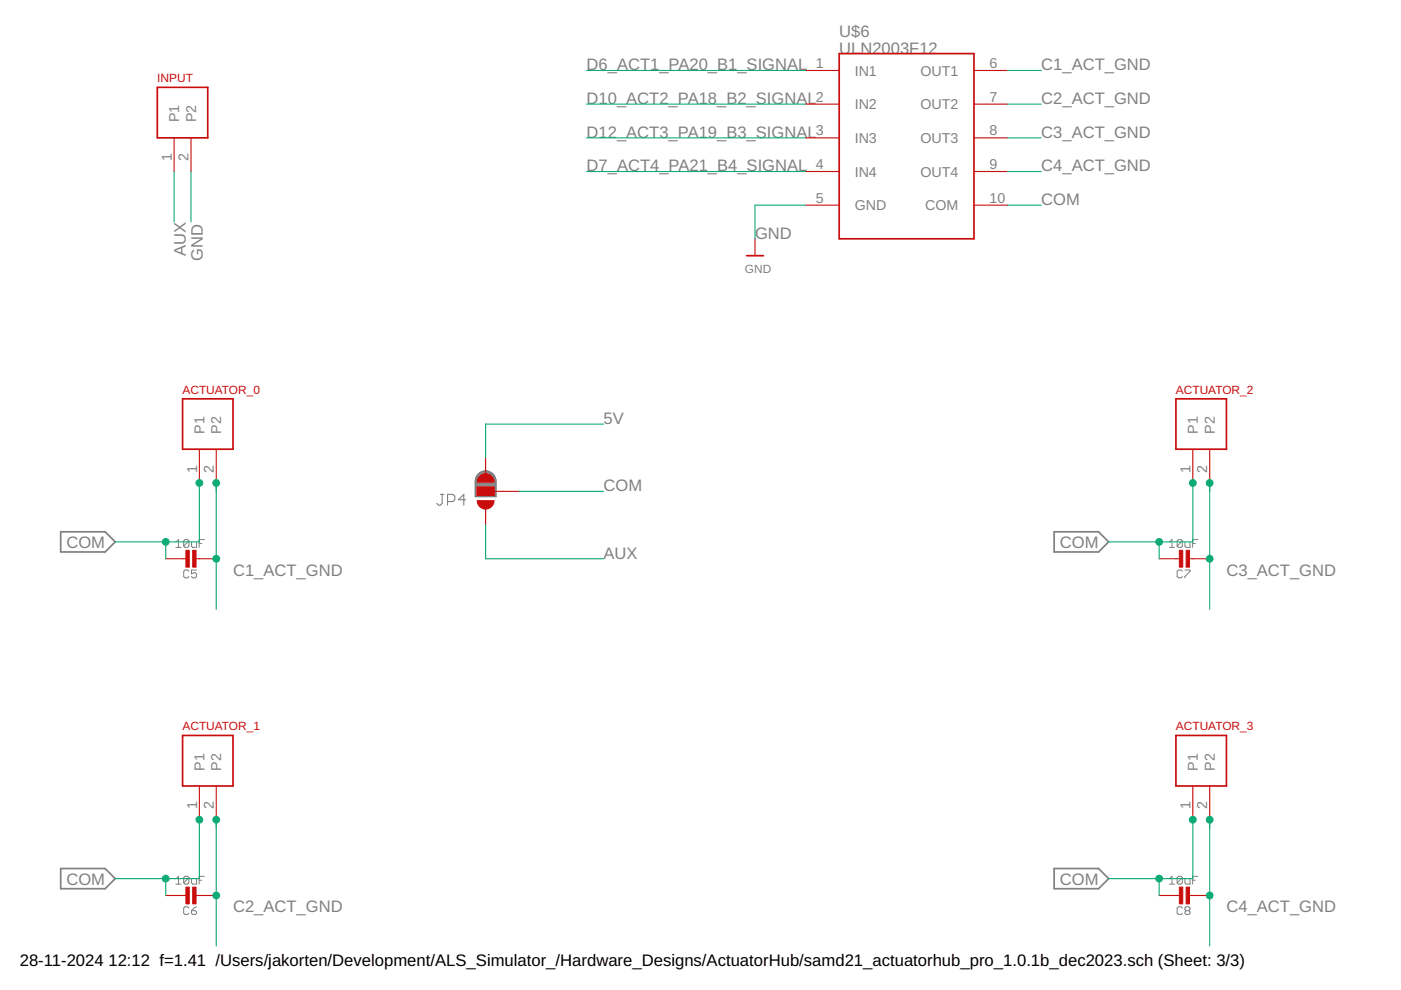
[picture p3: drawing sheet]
<svg xmlns="http://www.w3.org/2000/svg" width="297mm" height="210mm" viewBox="0 0 297 210" stroke-linecap="round" stroke-linejoin="round" font-family="sans-serif">
<g fill="none" stroke="#808080" stroke-width=".21">
<path d="M37.3 115l.5-.6v1.7M37.3 116.1h1.1M40 114.7v1.1l-.2 .3h-.6l-.3-.3M40 114.7l-.2-.3h-.6l-.3 .3v1.1M40 114.7l-1.1 1.1M40.6 115v.8l.3 .3h.8v-1.1M42.2 115.2h.6M43.3 114.4h-1.1v1.7M247.9 116.1h1.1M247.9 115l.6-.6v1.7M250.7 114.7v1.1l-.3 .3h-.5l-.3-.3M250.7 114.7l-.3-.3h-.5l-.3 .3v1.1"/>
<path d="M250.7 114.7l-1.1 1.1M251.2 115v.8l.3 .3h.8v-1.1M252.9 115.2h.5M254 114.4h-1.1v1.7M40 121.1l-.2-.2h-.6l-.3 .2v1.1l.3 .3h.6l.2-.3M41.7 120.9h-1.1v.8l.5-.3h.3l.3 .3v.5l-.3 .3h-.5l-.3-.3M250.7 121.1l-.3-.2h-.5l-.3 .2v1.1l.3 .3h.5l.3-.3M251.2 120.9h1.1v.2l-1.1 1.1v.3M37.3 186.4l.5-.6v1.7M37.3 187.5h1.1M40 186.1l-.2-.3h-.6l-.3 .3v1.1M40 192.5l-.2-.2h-.6l-.3 .2v1.1l.3 .3h.6l.2-.3"/>
<path d="M40 186.1v1.1l-.2 .3h-.6l-.3-.3M40 186.1l-1.1 1.1M40.6 186.4v.8l.3 .3h.8v-1.1M40.6 193.1h.8l.3 .3v.2l-.3 .3h-.5l-.3-.3zM41.7 192.3l-.6 .2-.5 .6M42.2 186.6h.6M43.3 185.8h-1.1v1.7M247.9 187.5h1.1M247.9 186.4l.6-.6v1.7M250.7 186.1v1.1l-.3 .3h-.5l-.3-.3M250.7 186.1l-.3-.3h-.5l-.3 .3v1.1M250.7 192.5l-.3-.2h-.5l-.3 .2v1.1l.3 .3h.5l.3-.3"/>
<path d="M250.7 186.1l-1.1 1.1M251.2 186.4v.8l.3 .3h.8v-1.1M251.5 193.1l-.3-.3v-.3l.3-.2h.5l.3 .2v.3l-.3 .3M251.5 193.1l-.3 .3v.2l.3 .3h.5l.3-.3v-.2l-.3-.3M251.5 193.1h.5M252.9 186.6h.5M254 185.8h-1.1v1.7"/>
</g>
<g fill="none" stroke="#808080" stroke-width=".36">
<path d="M102.4 100h1.1M12.9 112.8h9.4l2.1 2.1-2.1 2.1h-9.4zM100.8 105.2h4.3M100.8 104.9h4.3M100.8 104.5h4.3M100.8 104.2h4.3M100.8 103.9h4.3M100.8 103.5h4.3M100.8 103.2h4.3M100.8 102.9h4.3M100.8 102.6h4.3M100.8 102.3h4.3"/>
<path d="M100.8 101.9h4.3M100.9 101.6h4.2M101 101.3h4M101.1 100.9h3.7M101.4 100.6h3.2M101.6 100.4a2.16 2.16 0 0 1 2.3-.3 2.16 2.16 0 0 1 1.2 1.9v3.3h-4.3l.1-3.6 .2-.7zM101.7 100.3h2.5M223.5 112.8h9.4l2.2 2.1-2.2 2.1h-9.4zM12.9 184.1h9.4l2.1 2.2-2.1 2.1h-9.4zM223.5 184.1h9.4l2.2 2.2-2.2 2.1h-9.4z"/>
</g>
<path d="M93.4 104.8h.7M93.7 104.8v1.9l-.3 .4h-.4l-.4-.4M94.9 106.3h1.1l.4-.3v-.8l-.4-.4h-1.1v2.3M98.7 106h-1.5l1.1-1.2v2.3" fill="none" stroke="#808080" stroke-width=".23"/>
<g fill="none" stroke="#c90d0c" stroke-width=".23">
<path d="M170.8 14.9h7.1M206.5 14.9h7.1M36.9 29.2v7.2M40.5 29.2v7.2M170.8 29.2h7.1M170.8 22.1h7.1M170.8 36.4h7.1M206.5 29.2h7.1M206.5 22.1h7.1M206.5 36.4h7.1M160.1 50.6v3.6M170.8 43.5h7.1"/>
<path d="M206.5 43.5h7.1M42.3 95.2v7.2M45.8 95.2v7.2M103 97v3.6M252.9 95.2v7.2M256.5 95.2v7.2M35.1 118.5h4.7M41.2 118.5h4.6M101.2 103.3h3.6v1.8h-3.6zM103 107.8v3.5M104.8 104.2h5.3M245.8 118.5h4.6"/>
<path d="M251.8 118.5h4.7M42.3 166.6v7.2M45.8 166.6v7.2M252.9 166.6v7.2M256.5 166.6v7.2M35.1 189.9h4.7M41.2 189.9h4.6M245.8 189.9h4.6M251.8 189.9h4.7"/>
</g>
<path d="M33.4 18.5h10.6v10.7h-10.6zM177.9 11.4h28.6v39.2h-28.6zM158.3 54.2h3.6M38.7 84.6h10.7v10.6h-10.7zM249.3 84.6h10.7v10.6h-10.7zM38.7 155.9h10.7v10.7h-10.7zM249.3 155.9h10.7v10.7h-10.7z" fill="none" stroke="#c90d0c" stroke-width=".36"/>
<g fill="#c90d0c" stroke="#c90d0c" stroke-width=".21">
<path d="M101.6 101a1.79 1.79 0 0 1 2-.5 1.79 1.79 0 0 1 1.2 1.7h-3.6l.1-.5z" fill-rule="evenodd"/>
<path d="M101.2 106.2h3.6a1.79 1.79 0 0 1-1.8 1.8 1.79 1.79 0 0 1-1.8-1.8z" fill-rule="evenodd"/>
</g>
<g fill="#c90d0c" stroke="#c90d0c" stroke-width=".21">
<path d="M101.2 103.3h3.5v1.8h-3.5z"/>
<path d="M40.9 116.7h.7v3.5h-.7z"/>
<path d="M39.4 116.7h.7v3.5h-.7z"/>
<path d="M40.9 188.1h.7v3.5h-.7z"/>
<path d="M39.4 188.1h.7v3.5h-.7z"/>
<path d="M251.5 116.7h.7v3.5h-.7z"/>
<path d="M250 116.7h.8v3.5h-.8z"/>
<path d="M251.5 188.1h.7v3.5h-.7z"/>
<path d="M250 188.1h.8v3.5h-.8z"/>
</g>
<g fill="none" stroke="#0dab76" stroke-width=".23">
<path d="M124.4 14.9h46.4M213.6 14.9h7.2M36.9 36.4v10.7M40.5 36.4v10.7M124.4 29.2h46.4M124.4 36.4h46.4M124.4 22.1h46.4M213.6 29.2h7.2M213.6 36.4h7.2M213.6 22.1h7.2M170.8 43.5h-10.7v7.1M213.6 43.5h7.2"/>
<path d="M128 89.9h-25v7.1M35.1 114.9v3.6M42.3 102.4v12.5h-17.9M45.8 102.4v26.8M103 111.3v7.2h25M110.1 104.2h17.9M245.8 114.9v3.6M252.9 102.4v12.5h-17.8M256.5 102.4v26.8M42.3 173.8v12.5h-17.9M45.8 173.8v26.8M252.9 173.8v12.5h-17.8"/>
<path d="M256.5 173.8v26.8M35.1 186.3v3.6M245.8 186.3v3.6"/>
</g>
<g fill="#0dab76" stroke="#0dab76" stroke-width=".21">
<circle cx="45.8" cy="102.4" r=".72"/>
<circle cx="42.3" cy="102.4" r=".72"/>
<circle cx="45.8" cy="118.5" r=".72"/>
<circle cx="45.8" cy="173.8" r=".72"/>
<circle cx="42.3" cy="173.8" r=".72"/>
<circle cx="45.8" cy="189.9" r=".72"/>
<circle cx="256.5" cy="102.4" r=".72"/>
<circle cx="252.9" cy="102.4" r=".72"/>
<circle cx="256.5" cy="118.5" r=".72"/>
<circle cx="256.5" cy="173.8" r=".72"/>
<circle cx="252.9" cy="173.8" r=".72"/>
<circle cx="256.5" cy="189.9" r=".72"/>
<circle cx="35.1" cy="114.9" r=".72"/>
<circle cx="35.1" cy="186.3" r=".72"/>
<circle cx="245.8" cy="114.9" r=".72"/>
<circle cx="245.8" cy="186.3" r=".72"/>
</g>
<g font-size="3.5" fill="#808080">
<text x="177.9" y="11.4">ULN2003F12</text>
<text x="177.9" y="7.8">U$6</text>
<text x="124.4" y="14.9">D6_ACT1_PA20_B1_SIGNAL</text>
<text x="220.8" y="14.9">C1_ACT_GND</text>
<text x="124.4" y="22.1">D10_ACT2_PA18_B2_SIGNAL</text>
<text x="220.8" y="22.1">C2_ACT_GND</text>
<text x="124.4" y="29.2">D12_ACT3_PA19_B3_SIGNAL</text>
<text x="220.8" y="29.2">C3_ACT_GND</text>
<text x="124.4" y="36.4">D7_ACT4_PA21_B4_SIGNAL</text>
<text x="220.8" y="36.4">C4_ACT_GND</text>
<text x="220.8" y="43.5">COM</text>
<text x="160.1" y="50.6">GND</text>
<text x="39.4" y="54.3" transform="rotate(-90 39.4 54.3)">AUX</text>
<text x="43" y="55.2" transform="rotate(-90 43 55.2)">GND</text>
<text x="128" y="89.9">5V</text>
<text x="128" y="104.2">COM</text>
<text x="14.1" y="116.1">COM</text>
<text x="128" y="118.5">AUX</text>
<text x="224.7" y="116.1">COM</text>
<text x="49.4" y="122">C1_ACT_GND</text>
<text x="260" y="122">C3_ACT_GND</text>
<text x="14.1" y="187.5">COM</text>
<text x="224.7" y="187.5">COM</text>
<text x="49.4" y="193.4">C2_ACT_GND</text>
<text x="260" y="193.4">C4_ACT_GND</text>
</g>
<g font-size="3.5">
<text x="4.2" y="204.7">28-11-2024</text>
<text x="23" y="204.7">12:12 f=1.41 /Users/jakorten/Development/ALS_Simulator_/Hardware_Designs/ActuatorHub/samd21_actuatorhub_pro_1.0.1b_dec2023.sch (Sheet: 3/3)</text>
</g>
<g font-size="3" fill="#808080">
<text x="173" y="14.4">1</text>
<text x="181.2" y="16">IN1</text>
<text x="195.1" y="16">OUT1</text>
<text x="209.8" y="14.4">6</text>
<text x="173" y="21.6">2</text>
<text x="181.2" y="23.2">IN2</text>
<text x="195.1" y="23.1">OUT2</text>
<text x="209.8" y="21.6">7</text>
<text x="38" y="25.9" transform="rotate(-90 38 25.9)">P1</text>
<text x="41.6" y="25.9" transform="rotate(-90 41.6 25.9)">P2</text>
<text x="173" y="28.7">3</text>
<text x="209.8" y="28.7">8</text>
<text x="36.4" y="34.2" transform="rotate(-90 36.4 34.2)">1</text>
<text x="40" y="34.2" transform="rotate(-90 40 34.2)">2</text>
<text x="173" y="35.9">4</text>
<text x="181.2" y="30.3">IN3</text>
<text x="195.1" y="30.3">OUT3</text>
<text x="209.8" y="35.9">9</text>
<text x="181.2" y="37.4">IN4</text>
<text x="195.1" y="37.4">OUT4</text>
<text x="173" y="43">5</text>
<text x="181.2" y="44.6">GND</text>
<text x="196.1" y="44.6">COM</text>
<text x="209.8" y="43">10</text>
<text x="43.3" y="92" transform="rotate(-90 43.3 92)">P1</text>
<text x="46.9" y="92" transform="rotate(-90 46.9 92)">P2</text>
<text x="254" y="92" transform="rotate(-90 254 92)">P1</text>
<text x="257.5" y="92" transform="rotate(-90 257.5 92)">P2</text>
<text x="41.8" y="100.2" transform="rotate(-90 41.8 100.2)">1</text>
<text x="45.3" y="100.2" transform="rotate(-90 45.3 100.2)">2</text>
<text x="252.4" y="100.2" transform="rotate(-90 252.4 100.2)">1</text>
<text x="256" y="100.2" transform="rotate(-90 256 100.2)">2</text>
<text x="43.3" y="163.4" transform="rotate(-90 43.3 163.4)">P1</text>
<text x="46.9" y="163.4" transform="rotate(-90 46.9 163.4)">P2</text>
<text x="254" y="163.4" transform="rotate(-90 254 163.4)">P1</text>
<text x="257.5" y="163.4" transform="rotate(-90 257.5 163.4)">P2</text>
<text x="41.8" y="171.6" transform="rotate(-90 41.8 171.6)">1</text>
<text x="45.3" y="171.6" transform="rotate(-90 45.3 171.6)">2</text>
<text x="252.4" y="171.6" transform="rotate(-90 252.4 171.6)">1</text>
<text x="256" y="171.6" transform="rotate(-90 256 171.6)">2</text>
</g>
<g font-size="2.5" fill="#c90d0c">
<text x="33.3" y="17.4">INPUT</text>
<text x="38.7" y="83.5">ACTUATOR_0</text>
<text x="249.3" y="83.5">ACTUATOR_2</text>
<text x="38.7" y="154.9">ACTUATOR_1</text>
<text x="249.3" y="154.9">ACTUATOR_3</text>
</g>
<text font-size="2.5" fill="#808080" x="157.9" y="57.8">GND</text>
</svg>
